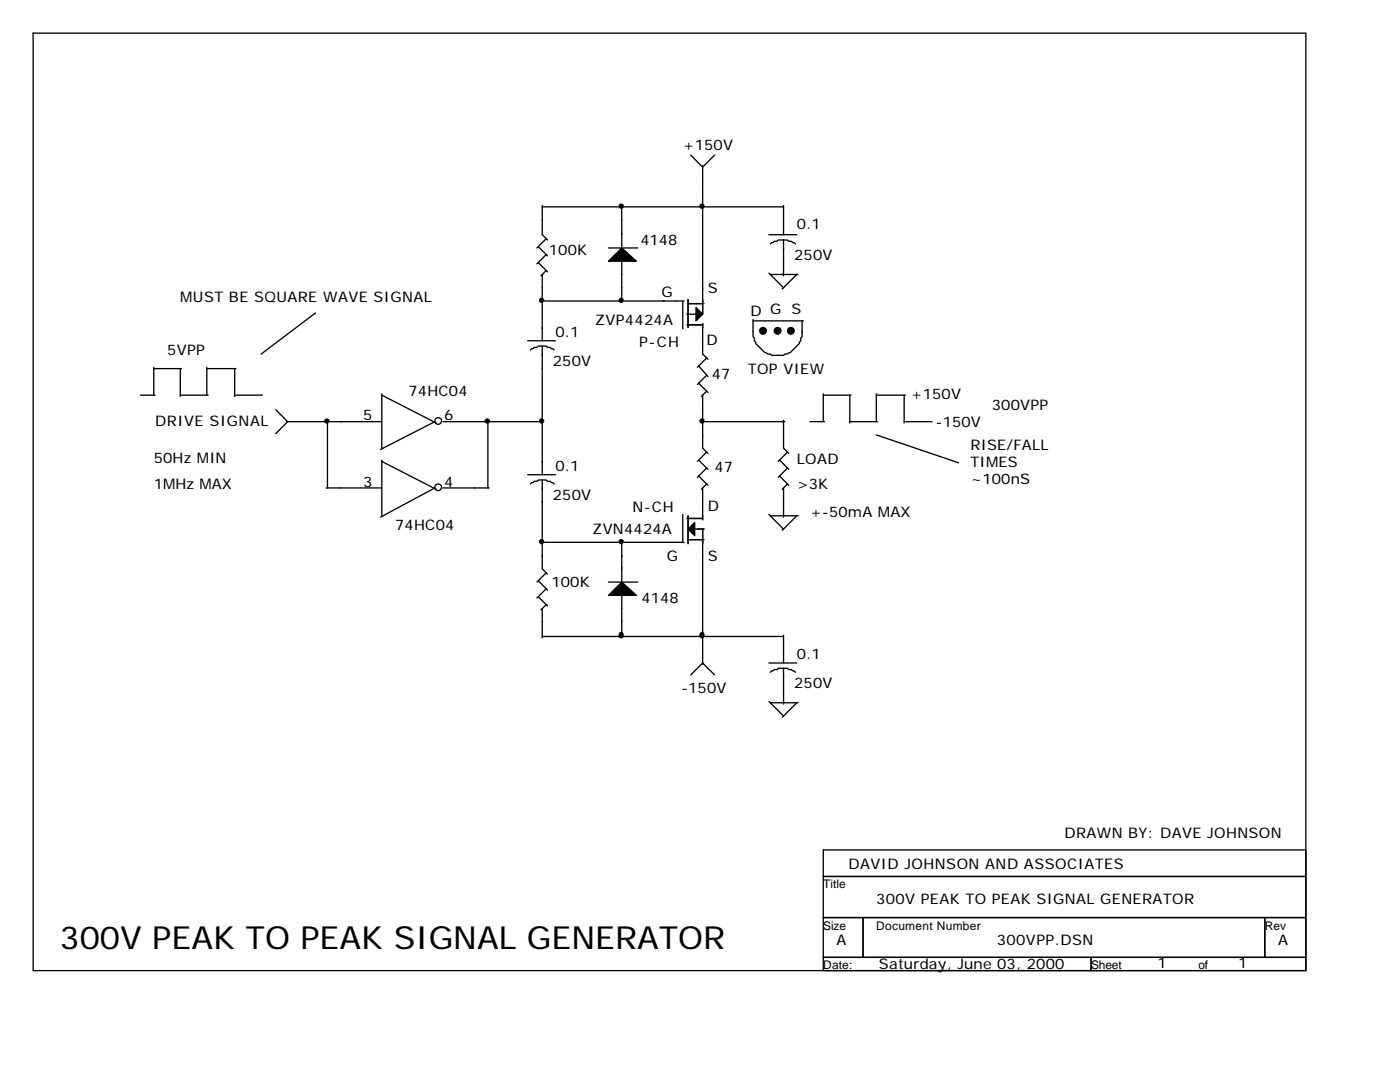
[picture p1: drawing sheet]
<svg xmlns="http://www.w3.org/2000/svg" width="279mm" height="216mm" viewBox="0 0 279 216" stroke-linecap="round" stroke-linejoin="round" font-family="sans-serif">
<g fill="none" stroke="#000" stroke-width=".26">
<path d="M6.6 6.6h254v187.1h-254zM137.8 31l2.4 2.3 2.4-2.3M140.2 33.1v29.6M107.4 49.2l1.9 1.9M107.4 52.4l1.9 1.8M108.2 41v5.8l1.1 1.1M108.2 54.8v13.2M108.2 41.3h48.2M109 47.6l-1.8 1.9M109 50.8l-1.8 1.9M109 54l-1.1 1M121.4 49.5h5.9"/>
<path d="M124.1 41v8.5M124.1 51.9v8.4M137.3 59.8v5.6M153.5 54.5l2.9 2.9M153.5 46.8h5.5M153.7 54.8h5.6M156.4 47.9h-1.1l-.3 .3h-.5l-.2 .2h-.3l-.3 .3M156.4 47.9h.8l.2 .3h.6l.2 .2h.3l.2 .3M156.4 41v5.8M156.4 47.9v7.1M159 54.8l-2.9 2.9M28 78.8h3"/>
<path d="M30.7 73.3v5.5M30.7 73.6h5.5M36 78.8h5.5M36 73.6v5.5M41.3 73.6h5.8M41.3 73.3v5.5M46.8 78.8h5.6M46.8 73.6v5.5M63 62.4l-10.9 8.2M76.2 78.8l10.8 5.6M76.2 78.6v10.8M105.3 68h5.6"/>
<path d="M107.9 60.1h28.6M108.2 69.1h-.8l-.2 .2h-.6l-.2 .3h-.3l-.3 .2M108.2 69.1h.8l.3 .2h.5l.3 .3h.2l.3 .2M108.2 69.1v25.6M136.3 60.1v5.5M137.1 64.8h3.1M137.1 62.7h1.8M137.3 60.6h3.2M139.4 73l1.9 2.1M139.4 76.5l1.9 1.8M140.2 78.8v10.6l1.1 1.1M140.2 64.6v6l1.1 1.1"/>
<path d="M141 71.4l-1.8 1.9M141 74.9l-1.8 1.8M141 78.1l-1 1M150.3 63.8v3.4l.2 .3v.5l.3 .3v.2l1.9 1.9h.2l.3 .2h.5l.3 .3h2.4l.2-.3h.6l.2-.2h.3l1.8-1.9v-.2l.3-.3v-.5l.3-.3v-1.1M150.3 64h10M160.1 64v2.4M164.3 78.8h5.6M164.3 78.6v5.5M169.6 78.8v5.6M174.9 78.8h5.8M174.9 78.6v5.5M180.4 78.8v5.6"/>
<path d="M55 81.8l2.4 2.3-2.4 2.4M57.1 84.1h19.1M65.1 97.4h11.1M65.4 83.9v13.5M76.2 91.8v11.1M76.2 92.1l10.8 5.5M86.8 84.1l-10.9 5.6M86.8 97.4l-10.9 5.8M88.1 83.9a.66 .66 0 0 0-1-.5 .66 .66 0 0 0 0 1.1 .66 .66 0 0 0 1-.5M88.1 97.1a.66 .66 0 0 0-1-.5 .66 .66 0 0 0 0 1.1 .66 .66 0 0 0 1-.5M88.4 84.1h20.1M88.4 97.4h9.2"/>
<path d="M97.4 83.9v13.5M105.3 94.7h5.6M108.2 95.8h-.8l-.2 .2h-.6l-.8 .6M108.2 95.8h.8l.3 .2h.5l.8 .6M108.2 95.8v17.7l1.1 1.1M139.4 91.8l1.9 1.9M139.4 95l1.9 1.8M140.2 84.1h16.4M140.2 97.4v6.3M141 90.2l-1.8 1.9M141 93.4l-1.8 1.8M141 96.6l-1 1"/>
<path d="M155.6 91.8l1.8 1.9M155.6 95l1.8 1.8M156.4 83.9v5.5l1 1.1M156.4 97.4v5.8M157.2 90.2l-1.9 1.9M157.2 93.4l-1.9 1.8M157.2 96.6l-1.1 1M161.7 84.1h2.9M169.6 84.1h5.6M174.9 86.8l16.4 5.5M180.4 84.1h5.6M107.4 115.9l1.9 1.8"/>
<path d="M107.4 119.1l1.9 1.8M107.9 108.2h28.6M109 114.3l-1.8 1.9M109 117.5l-1.8 1.8M121.4 116.2h5.9M124.1 108.2v8M124.1 118.5v8.5M136.3 102.7v5.5M137.1 103.5h3.1M137.3 102.9v5.6M137.3 107.7h3.2M138.6 105.6h1.9"/>
<path d="M140.2 105.6v27M153.5 102.7l2.9 2.9M153.7 102.9h5.6M159 102.9l-2.9 2.9M108.2 121.4v5.9M108.2 127h48.2M109 120.6l-1.1 1.1M137.8 134.7l2.4-2.4 2.4 2.4M153.5 140l2.9 2.9M153.5 132.3h5.5M156.4 133.3h-1.1l-.3 .3h-.5l-.8 .5M156.4 133.3h.8l.2 .3h.6l.7 .5"/>
<path d="M156.4 126.7v5.6M156.4 133.3v7.2M153.7 140.2h5.6M159 140.2l-2.9 2.9M164.3 169.6h96.3v5.3h-96.3zM164.3 174.9h96.3v8.2h-96.3zM164.3 183.1h7.9v7.9h-7.9zM164.3 191h53.5v2.7h-53.5zM172.2 183.1h80.2v7.9h-80.2zM217.8 191h42.8v2.7h-42.8zM252.4 183.1h8.2v7.9h-8.2z"/>
</g>
<g fill="#000" stroke="#000" stroke-width=".26">
<path d="M124.1 49.5l2.9 2.6h-5.6z" fill-rule="evenodd"/>
<path d="M138.9 61.4l1.3 1.3-1.3 1.3z" fill-rule="evenodd"/>
<path d="M124.1 116.2l2.9 2.6h-5.6z" fill-rule="evenodd"/>
<path d="M137.3 105.6l1.3-1.4v2.7z" fill-rule="evenodd"/>
</g>
<g fill="#000" stroke="#000" stroke-width=".26">
<path d="M123.8 126.3a.47 .47 0 0 1 .6 .4 .47 .47 0 0 1-.6 .5 .63 .63 0 0 1 0-.9zM139.9 126.3a.47 .47 0 0 1 .6 .4 .47 .47 0 0 1-.6 .5 .63 .63 0 0 1 0-.9z"/>
<circle cx="108.1" cy="59.9" r=".4"/>
<circle cx="124" cy="59.9" r=".4"/>
<circle cx="124" cy="41.1" r=".4"/>
<circle cx="140.1" cy="41.1" r=".4"/>
<circle cx="152.3" cy="66" r=".67"/>
<circle cx="155.2" cy="66" r=".67"/>
<circle cx="157.8" cy="66" r=".67"/>
<circle cx="65.2" cy="84" r=".4"/>
<circle cx="97.2" cy="84" r=".4"/>
<circle cx="108.1" cy="84" r=".4"/>
<circle cx="140.1" cy="84" r=".4"/>
<circle cx="108.1" cy="108.1" r=".4"/>
<circle cx="124" cy="108.1" r=".4"/>
</g>
<text font-size="6.3" x="11.9" y="189.4">300V PEAK TO PEAK SIGNAL GENERATOR</text>
<g font-size="2.9">
<text x="136.3" y="29.9">+150V</text>
<text x="159" y="45.8">0.1</text>
<text x="109.5" y="50.8">100K</text>
<text x="127.8" y="48.9">4148</text>
<text x="158.5" y="51.9">250V</text>
<text x="132" y="59.3">G</text>
<text x="141.3" y="58.5">S</text>
<text x="36" y="60.3">MUST BE SQUARE WAVE SIGNAL</text>
<text x="118.8" y="64.8">ZVP4424A</text>
<text x="149.8" y="63">D G S</text>
<text x="33.3" y="70.9">5VPP</text>
<text x="110.9" y="67.2">0.1</text>
<text x="127.5" y="69.3">P-CH</text>
<text x="141" y="68.8">D</text>
<text x="110.3" y="73">250V</text>
<text x="142.1" y="75.7">47</text>
<text x="149.2" y="74.6">TOP VIEW</text>
<text x="72.5" y="83.9">5</text>
<text x="81.5" y="79.1">74HC04</text>
<text x="88.6" y="83.9">6</text>
<text x="181.8" y="79.6">+150V</text>
<text x="197.9" y="81.8">300VPP</text>
<text x="31" y="84.9">DRIVE SIGNAL</text>
<text x="186.8" y="85.2">-150V</text>
<text x="193.7" y="89.7">RISE/FALL</text>
<text x="30.7" y="92.3">50Hz MIN</text>
<text x="110.9" y="93.9">0.1</text>
<text x="142.6" y="94.2">47</text>
<text x="159" y="92.6">LOAD</text>
<text x="193.7" y="93.1">TIMES</text>
<text x="30.7" y="97.6">1MHz MAX</text>
<text x="72.5" y="97.1">3</text>
<text x="88.6" y="97.1">4</text>
<text x="110.3" y="99.7">250V</text>
<text x="141.3" y="101.9">D</text>
<text x="159" y="97.6">&gt;3K</text>
<text x="193.7" y="96.6">~100nS</text>
<text x="78.8" y="105.8">74HC04</text>
<text x="118.3" y="106.6">ZVN4424A</text>
<text x="126.2" y="102.1">N-CH</text>
<text x="161.7" y="103.2">+-50mA MAX</text>
<text x="133.1" y="111.9">G</text>
<text x="141.3" y="111.9">S</text>
<text x="110.1" y="117.2">100K</text>
<text x="128.1" y="120.4">4148</text>
<text x="159" y="131.5">0.1</text>
<text x="158.5" y="137.3">250V</text>
<text x="136" y="138.4">-150V</text>
<text x="212.5" y="167.2">DRAWN BY: DAVE JOHNSON</text>
<text x="169.3" y="173.3">DAVID JOHNSON AND ASSOCIATES</text>
<text x="174.9" y="180.4">300V PEAK TO PEAK SIGNAL GENERATOR</text>
<text x="167" y="188.6">A</text>
<text x="199" y="188.6">300VPP.DSN</text>
<text x="255.1" y="188.6">A</text>
<text x="175.4" y="193.4">Saturday, June 03, 2000</text>
<text x="231" y="193.1">1</text>
<text x="247.1" y="193.1">1</text>
</g>
<g font-size="2.4">
<text x="164.3" y="177.3">Title</text>
<text x="164.3" y="185.5">Size</text>
<text x="174.9" y="185.5">Document Number</text>
<text x="252.4" y="185.5">Rev</text>
<text x="164.3" y="193.4">Date:</text>
<text x="217.8" y="193.4">Sheet</text>
<text x="239.2" y="193.4">of</text>
</g>
</svg>
